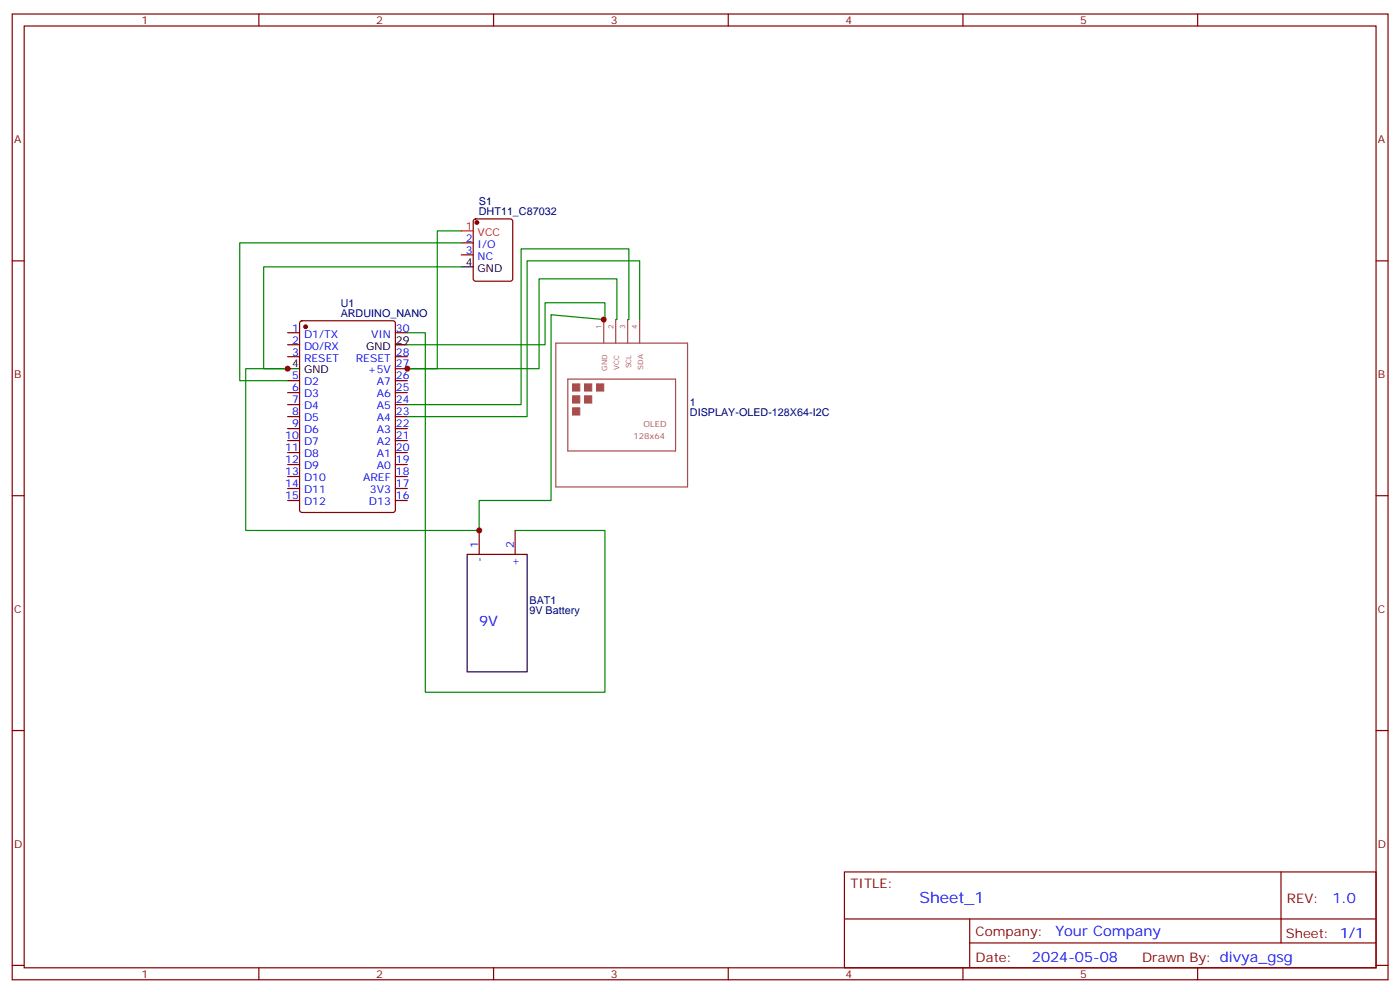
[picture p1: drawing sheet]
<svg xmlns="http://www.w3.org/2000/svg" width="412mm" height="292mm" viewBox="0 0 412 292" stroke-linecap="round" stroke-linejoin="round" font-family="sans-serif">
<g fill="none" stroke="#870000" stroke-width=".35">
<path d="M3.6 4.1h405.3v284.4h-405.3zM7.1 7.7h398.3v277.2h-398.3zM76.3 4.1v3.6M145.4 4.1v3.6M214.6 4.1v3.6M283.7 4.1v3.6M352.8 4.1v3.6M3.6 76.8h3.5M135.9 71.5h3.5M135.9 75h3.5M139.7 64.7l.4-.2h10.3l.6 .4 .1 17.2-.5 .6-10.5 .1-.6-.5-.1-17.1zM405.4 76.8h3.5"/>
<path d="M84.7 98h3.6M88.5 94.6l.5-.2h26.8l.6 .5 .1 55.3-.5 .6-27 .1-.7-.5v-55.3zM116.5 98h3.5M84.7 101.5h3.6M84.7 105h3.6M84.7 112.1h3.6M84.7 115.6h3.6M84.7 119.1h3.6M116.5 105h3.5M116.5 112.1h3.5M116.5 115.6h3.5M116.5 119.1h3.5"/>
<path d="M116.5 108.5h3.5M84.7 122.7h3.6M84.7 126.2h3.6M84.7 129.7h3.6M84.7 133.2h3.6M84.7 136.8h3.6M116.5 122.7h3.5M116.5 126.2h3.5M116.5 129.7h3.5M116.5 133.2h3.5M116.5 136.8h3.5M3.6 145.9h3.5"/>
<path d="M84.7 140.3h3.6M84.7 143.8h3.6M84.7 147.4h3.6M116.5 140.3h3.5M116.5 143.8h3.5M116.5 147.4h3.5M141.2 156.2v7M151.8 156.2v7M405.4 145.9h3.5M3.6 215.1h3.5M405.4 215.1h3.5M248.8 256.7h156.6v28.2h-156.6z"/>
<path d="M377.4 256.7v20.9M248.8 270.6h156.5M285.7 277.6h119.6M285.7 270.6v14.1M3.6 284.2h3.5M76.3 284.9v3.6M145.4 284.9v3.6M214.6 284.9v3.6M283.7 284.9v3.6M352.8 284.9v3.6M405.4 284.2h3.5"/>
</g>
<g fill="#870000" stroke="#870000" stroke-width=".35">
<circle cx="90" cy="96.2" r=".53"/>
<circle cx="140.5" cy="65.5" r=".53"/>
</g>
<path d="M135.9 78.6h3.5M84.7 108.5h3.6M116.5 101.5h3.5M137.7 163.2h17.6v34.6h-17.6z" fill="none" stroke="#000" stroke-width=".35"/>
<path d="M177.9 94.1v6.9M181.4 94.1v6.9M184.9 94.1v6.9M188.5 94.1v6.9M163.8 101h38.8v42.4h-38.8zM167.3 111.6h31.7v21.2h-31.7z" fill="none" stroke="#a64a4a" stroke-width=".35"/>
<g fill="#a64a4a" stroke="#a64a4a" stroke-width=".29">
<path d="M168.7 113h2.1v2.1h-2.1z"/>
<path d="M172.2 113h2.1v2.1h-2.1z"/>
<path d="M168.7 116.6h2.1v2.1h-2.1z"/>
<path d="M175.8 113h2.1v2.1h-2.1z"/>
<path d="M168.7 120.1h2.1v2.1h-2.1z"/>
<path d="M172.2 116.6h2.1v2.1h-2.1z"/>
</g>
<path d="M135.9 68h3.5" fill="none" stroke="#f00" stroke-width=".35"/>
<path d="M135.9 68h-7.1v40.5h-8.8h38.8v-26.4h23v12h-.4M135.9 78.6h-58.2v29.9h7h-12.3v47.7h68.8v-8.8h21.1v-54.7l15.6 1.4v.3h.3v-5.3h-17.6v12.4h-40.6M135.9 71.5h-65.3v40.6h14.1M120 98h5.3v105.8h52.9v-47.6h-26.4M184.9 94.1h.4v-20.8h-31.8v45.8h-33.5M188.5 94.1v-17.3h-33.2v45.9h-35.3" fill="none" stroke="#008700" stroke-width=".35"/>
<g fill="#c00">
<circle cx="120" cy="108.5" r=".88"/>
<circle cx="84.7" cy="108.5" r=".88"/>
<circle cx="177.9" cy="94.1" r=".88"/>
<circle cx="141.2" cy="156.2" r=".88"/>
</g>
<text font-size="4.6" fill="#00f" x="270.9" y="265.7">Sheet_1</text>
<g font-size="4.2" fill="#00f">
<text x="141.2" y="184.4">9V</text>
<text x="392.6" y="266">1.0</text>
<text x="311" y="275.5">Your Company</text>
<text x="304" y="283.3">2024-05-08</text>
</g>
<g font-size="3.9" fill="#800">
<text x="250.5" y="261.3">TITLE:</text>
<text x="379.2" y="266">REV:</text>
<text x="287.5" y="275.5">Company:</text>
<text x="378.8" y="276.1">Sheet: 1/1</text>
<text x="287.5" y="283.2">Date:</text>
<text x="336.5" y="283.3">Draw</text>
<text x="346.6" y="283.3">n By: divya_gsg</text>
</g>
<g font-size="3.2" fill="#800">
<text x="41.7" y="7.1">1</text>
<text x="110.8" y="7.1">2</text>
<text x="180" y="7.1">3</text>
<text x="249.1" y="7.1">4</text>
<text x="318.3" y="7.1">5</text>
<text x="4.1" y="42.2">A</text>
<text x="405.9" y="42.2">A</text>
<text x="4.1" y="111.4">B</text>
<text x="405.9" y="111.4">B</text>
<text x="4.1" y="180.5">C</text>
<text x="405.9" y="180.5">C</text>
<text x="4.1" y="249.7">D</text>
<text x="405.9" y="249.7">D</text>
<text x="41.7" y="287.9">1</text>
<text x="110.8" y="287.9">2</text>
<text x="180" y="287.9">3</text>
<text x="249.1" y="287.9">4</text>
<text x="318.3" y="287.9">5</text>
</g>
<g font-size="3.2" fill="#000080">
<text x="141.1" y="63.3">DHT11_C87032</text>
<text x="141.1" y="60.3">S1</text>
<text x="100.4" y="93.3">ARDUINO_NANO</text>
<text x="100.4" y="90.3">U1</text>
<text x="203.3" y="119.5">1</text>
<text x="203.3" y="122.5">DISPLAY-OLED-128X64-I2C</text>
<text x="156" y="177.8">BAT1</text>
<text x="156" y="180.8">9V Battery</text>
</g>
<g font-size="3.2" fill="#f00">
<text x="137.2" y="67.6">1</text>
<text x="140.7" y="69.4">VCC</text>
</g>
<g font-size="3.2" fill="#00f">
<text x="137.2" y="71.2">2</text>
<text x="137.2" y="74.7">3</text>
<text x="140.7" y="72.9">I/O</text>
<text x="140.7" y="76.4">NC</text>
<text x="86.1" y="97.6">1</text>
<text x="86.1" y="101.1">2</text>
<text x="89.6" y="99.4">D1/TX</text>
<text x="109.3" y="99.4">VIN</text>
<text x="116.7" y="97.6">30</text>
<text x="86.1" y="104.7">3</text>
<text x="89.6" y="102.9">D0/RX</text>
<text x="89.6" y="106.4">RESET</text>
<text x="104.8" y="106.4">RESET</text>
<text x="116.7" y="104.7">28</text>
<text x="86.1" y="111.7">5</text>
<text x="89.6" y="113.5">D2</text>
<text x="108.4" y="110">+5V</text>
<text x="111" y="113.5">A7</text>
<text x="116.7" y="111.7">26</text>
<text x="116.7" y="108.2">27</text>
<text x="86.1" y="115.3">6</text>
<text x="86.1" y="118.8">7</text>
<text x="89.6" y="117">D3</text>
<text x="111" y="117">A6</text>
<text x="116.7" y="118.8">24</text>
<text x="116.7" y="115.3">25</text>
<text x="86.1" y="122.3">8</text>
<text x="86.1" y="125.8">9</text>
<text x="89.6" y="120.5">D4</text>
<text x="89.6" y="124.1">D5</text>
<text x="111" y="124.1">A4</text>
<text x="111" y="120.5">A5</text>
<text x="116.7" y="125.8">22</text>
<text x="116.7" y="122.3">23</text>
<text x="84.1" y="129.4">10</text>
<text x="89.6" y="127.6">D6</text>
<text x="89.6" y="131.1">D7</text>
<text x="111" y="131.1">A2</text>
<text x="111" y="127.6">A3</text>
<text x="116.7" y="129.4">21</text>
<text x="84.1" y="132.9">11</text>
<text x="84.1" y="136.4">12</text>
<text x="89.6" y="134.7">D8</text>
<text x="111" y="134.7">A1</text>
<text x="116.7" y="136.4">19</text>
<text x="116.7" y="132.9">20</text>
<text x="84.1" y="139.9">13</text>
<text x="84.1" y="143.5">14</text>
<text x="89.6" y="138.2">D9</text>
<text x="89.6" y="141.7">D10</text>
<text x="107" y="141.7">AREF</text>
<text x="111" y="138.2">A0</text>
<text x="116.7" y="143.5">17</text>
<text x="116.7" y="139.9">18</text>
<text x="84.1" y="147">15</text>
<text x="89.6" y="145.2">D11</text>
<text x="89.6" y="148.8">D12</text>
<text x="108.7" y="148.8">D13</text>
<text x="109" y="145.2">3V3</text>
<text x="116.7" y="147">16</text>
<text x="140.8" y="161.5" transform="rotate(-90 140.8 161.5)">1</text>
<text x="151.4" y="161.5" transform="rotate(-90 151.4 161.5)">2</text>
<text x="142.2" y="165.4" transform="rotate(-90 142.2 165.4)">-</text>
<text x="152.8" y="166.5" transform="rotate(-90 152.8 166.5)">+</text>
</g>
<g font-size="3.2">
<text x="137.2" y="78.2">4</text>
<text x="140.7" y="80">GND</text>
<text x="116.7" y="101.1">29</text>
<text x="107.9" y="102.9">GND</text>
<text x="86.1" y="108.2">4</text>
<text x="89.6" y="110">GND</text>
</g>
<g font-size="2.5" fill="#a54b4b">
<text x="189.6" y="125.7">OLED</text>
<text x="186.6" y="129.3">128x64</text>
</g>
<g font-size="2.1" fill="#a54b4b">
<text x="177.2" y="96.8" transform="rotate(-90 177.2 96.8)">1</text>
<text x="180.7" y="96.8" transform="rotate(-90 180.7 96.8)">2</text>
<text x="184.2" y="96.8" transform="rotate(-90 184.2 96.8)">3</text>
<text x="187.8" y="96.8" transform="rotate(-90 187.8 96.8)">4</text>
<text x="178.9" y="109.2" transform="rotate(-90 178.9 109.2)">GND</text>
<text x="182.4" y="108.8" transform="rotate(-90 182.4 108.8)">VCC</text>
<text x="186" y="108.5" transform="rotate(-90 186 108.5)">SCL</text>
<text x="189.5" y="108.9" transform="rotate(-90 189.5 108.9)">SDA</text>
</g>
</svg>
